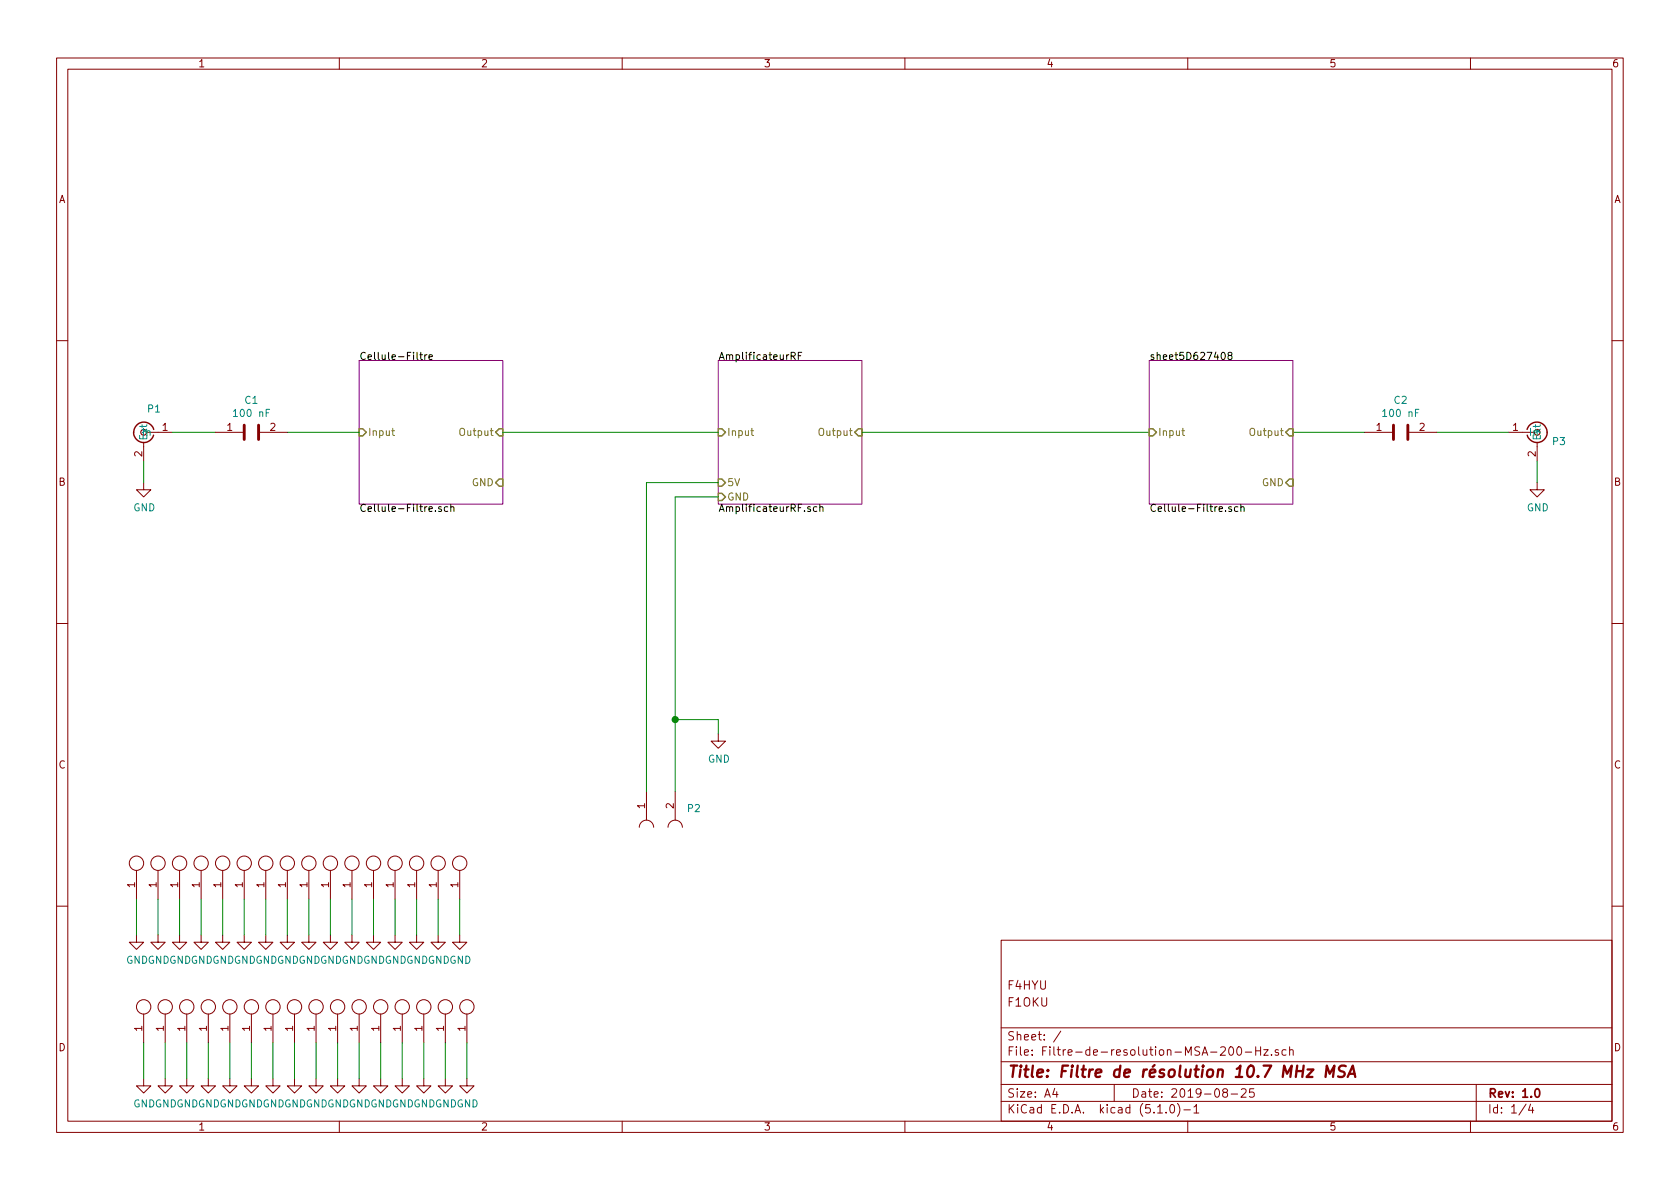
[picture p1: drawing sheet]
EESchema Schematic File Version 4
LIBS:Filtre-de-resolution-MSA-200-Hz-cache
EELAYER 29 0
EELAYER END
$Descr A4 11693 8268
encoding utf-8
Sheet 1 4
Title "Filtre de résolution 10.7 MHz MSA"
Date "2019-08-25"
Rev "1.0"
Comp ""
Comment1 "F1OKU"
Comment2 "F4HYU"
Comment3 ""
Comment4 ""
$EndDescr
$Comp
L SMA:SMA P1
U 1 1
P 1000 3000
F 0 "P1" H 928 3165 50  0000 C CNN
F 1 "SMA" H 1000 3250 50  0001 C CNN
F 2 "Kicad-Empreintes:SMA_Molex_73251-2200_Horizontal" H 850 3350 50  0001 C CNN
F 3 "" H 850 3350 50  0001 C CNN
	1    1000 3000
	-1   0    0    -1  
$EndComp
$Sheet
S 2500 2500 1000 1000
U 5D63056E
F0 "Cellule-Filtre" 50
F1 "Cellule-Filtre.sch" 50
F2 "Input" I L 2500 3000 50 
F3 "Output" I R 3500 3000 50 
F4 "GND" I R 3500 3350 50 
$EndSheet
$Comp
L SMA:SMA P3
U 1 1
P 10700 3000
F 0 "P3" H 10800 2938 50  0000 L CNN
F 1 "SMA" H 10700 3250 50  0001 C CNN
F 2 "Kicad-Empreintes:SMA_Molex_73251-2200_Horizontal" H 10550 3350 50  0001 C CNN
F 3 "" H 10550 3350 50  0001 C CNN
	1    10700 3000
	1    0    0    -1  
$EndComp
$Sheet
S 5000 2500 1000 1000
U 5D653437
F0 "AmplificateurRF" 50
F1 "AmplificateurRF.sch" 50
F2 "Input" I L 5000 3000 50 
F3 "Output" I R 6000 3000 50 
F4 "GND" I L 5000 3450 50 
F5 "5V" I L 5000 3350 50 
$EndSheet
Wire Wire Line
	3500 3000 5000 3000
Wire Wire Line
	6000 3000 8000 3000
Wire Wire Line
	9000 3000 9500 3000
Wire Wire Line
	10000 3000 10500 3000
$Comp
L power:GND #PWR035
U 1 1
P 10700 3350
F 0 "#PWR035" H 10700 3100 50  0001 C CNN
F 1 "GND" H 10705 3177 50  0000 C CNN
F 2 "" H 10700 3350 50  0001 C CNN
F 3 "" H 10700 3350 50  0001 C CNN
	1    10700 3350
	1    0    0    -1  
$EndComp
Wire Wire Line
	10700 3200 10700 3350
$Comp
L power:GND #PWR02
U 1 1
P 1000 3350
F 0 "#PWR02" H 1000 3100 50  0001 C CNN
F 1 "GND" H 1005 3177 50  0000 C CNN
F 2 "" H 1000 3350 50  0001 C CNN
F 3 "" H 1000 3350 50  0001 C CNN
	1    1000 3350
	1    0    0    -1  
$EndComp
Wire Wire Line
	1000 3200 1000 3350
Wire Wire Line
	1200 3000 1500 3000
Wire Wire Line
	2000 3000 2500 3000
$Comp
L Connecteurs:Connecteur2Pin P2
U 1 1
P 4600 5600
F 0 "P2" V 4617 5422 50  0000 R CNN
F 1 "Connecteur2Pin" H 4500 5900 50  0001 C CNN
F 2 "Kicad-Empreintes:Connec_Mal_2-54_1x2" H 4700 5600 50  0001 C CNN
F 3 "" H 4700 5600 50  0001 C CNN
	1    4600 5600
	0    -1   1    0   
$EndComp
Wire Wire Line
	4500 5500 4500 3350
Wire Wire Line
	4700 5500 4700 5000
Wire Wire Line
	4700 3450 5000 3450
Wire Wire Line
	4700 5000 5000 5000
Wire Wire Line
	5000 5000 5000 5100
Connection ~ 4700 5000
Wire Wire Line
	4700 5000 4700 3450
$Comp
L power:GND #PWR034
U 1 1
P 5000 5100
F 0 "#PWR034" H 5000 4850 50  0001 C CNN
F 1 "GND" H 5005 4927 50  0000 C CNN
F 2 "" H 5000 5100 50  0001 C CNN
F 3 "" H 5000 5100 50  0001 C CNN
	1    5000 5100
	1    0    0    -1  
$EndComp
Wire Wire Line
	4500 3350 5000 3350
$Comp
L condensateur_0805:Condensateur C1
U 1 1
P 1750 3000
F 0 "C1" H 1750 3225 50  0000 C CNN
F 1 "100 nF" H 1750 3134 50  0000 C CNN
F 2 "Kicad-Empreintes:condensateur_0805" H 1750 2800 50  0001 C CNN
F 3 "" H 1750 3000 50  0001 C CNN
	1    1750 3000
	1    0    0    -1  
$EndComp
$Comp
L condensateur_0805:Condensateur C2
U 1 1
P 9750 3000
F 0 "C2" H 9750 3225 50  0000 C CNN
F 1 "100 nF" H 9750 3134 50  0000 C CNN
F 2 "Kicad-Empreintes:condensateur_0805" H 9750 2800 50  0001 C CNN
F 3 "" H 9750 3000 50  0001 C CNN
	1    9750 3000
	1    0    0    -1  
$EndComp
$Sheet
S 8000 2500 1000 1000
U 5D62740D
F0 "sheet5D627408" 50
F1 "Cellule-Filtre.sch" 50
F2 "Input" I L 8000 3000 50 
F3 "Output" I R 9000 3000 50 
F4 "GND" I R 9000 3350 50 
$EndSheet
$Comp
L Via-Masse:ViaGround VG2
U 1 1
P 1000 7050
F 0 "VG2" H 1000 6950 50  0001 C CNN
F 1 "ViaGround" H 1000 7200 50  0001 C CNN
F 2 "Kicad-Empreintes:ViaGround" H 1000 7300 50  0001 C CNN
F 3 "" H 1000 7050 50  0001 C CNN
	1    1000 7050
	0    -1   -1   0   
$EndComp
$Comp
L power:GND #PWR03
U 1 1
P 1000 7500
F 0 "#PWR03" H 1000 7250 50  0001 C CNN
F 1 "GND" H 1005 7327 50  0000 C CNN
F 2 "" H 1000 7500 50  0001 C CNN
F 3 "" H 1000 7500 50  0001 C CNN
	1    1000 7500
	1    0    0    -1  
$EndComp
Wire Wire Line
	1000 7250 1000 7500
$Comp
L Via-Masse:ViaGround VG4
U 1 1
P 1150 7050
F 0 "VG4" H 1150 6950 50  0001 C CNN
F 1 "ViaGround" H 1150 7200 50  0001 C CNN
F 2 "Kicad-Empreintes:ViaGround" H 1150 7300 50  0001 C CNN
F 3 "" H 1150 7050 50  0001 C CNN
	1    1150 7050
	0    -1   -1   0   
$EndComp
$Comp
L power:GND #PWR05
U 1 1
P 1150 7500
F 0 "#PWR05" H 1150 7250 50  0001 C CNN
F 1 "GND" H 1155 7327 50  0000 C CNN
F 2 "" H 1150 7500 50  0001 C CNN
F 3 "" H 1150 7500 50  0001 C CNN
	1    1150 7500
	1    0    0    -1  
$EndComp
Wire Wire Line
	1150 7250 1150 7500
$Comp
L Via-Masse:ViaGround VG6
U 1 1
P 1300 7050
F 0 "VG6" H 1300 6950 50  0001 C CNN
F 1 "ViaGround" H 1300 7200 50  0001 C CNN
F 2 "Kicad-Empreintes:ViaGround" H 1300 7300 50  0001 C CNN
F 3 "" H 1300 7050 50  0001 C CNN
	1    1300 7050
	0    -1   -1   0   
$EndComp
$Comp
L power:GND #PWR07
U 1 1
P 1300 7500
F 0 "#PWR07" H 1300 7250 50  0001 C CNN
F 1 "GND" H 1305 7327 50  0000 C CNN
F 2 "" H 1300 7500 50  0001 C CNN
F 3 "" H 1300 7500 50  0001 C CNN
	1    1300 7500
	1    0    0    -1  
$EndComp
Wire Wire Line
	1300 7250 1300 7500
$Comp
L Via-Masse:ViaGround VG8
U 1 1
P 1450 7050
F 0 "VG8" H 1450 6950 50  0001 C CNN
F 1 "ViaGround" H 1450 7200 50  0001 C CNN
F 2 "Kicad-Empreintes:ViaGround" H 1450 7300 50  0001 C CNN
F 3 "" H 1450 7050 50  0001 C CNN
	1    1450 7050
	0    -1   -1   0   
$EndComp
$Comp
L power:GND #PWR09
U 1 1
P 1450 7500
F 0 "#PWR09" H 1450 7250 50  0001 C CNN
F 1 "GND" H 1455 7327 50  0000 C CNN
F 2 "" H 1450 7500 50  0001 C CNN
F 3 "" H 1450 7500 50  0001 C CNN
	1    1450 7500
	1    0    0    -1  
$EndComp
Wire Wire Line
	1450 7250 1450 7500
$Comp
L Via-Masse:ViaGround VG10
U 1 1
P 1600 7050
F 0 "VG10" H 1600 6950 50  0001 C CNN
F 1 "ViaGround" H 1600 7200 50  0001 C CNN
F 2 "Kicad-Empreintes:ViaGround" H 1600 7300 50  0001 C CNN
F 3 "" H 1600 7050 50  0001 C CNN
	1    1600 7050
	0    -1   -1   0   
$EndComp
$Comp
L power:GND #PWR011
U 1 1
P 1600 7500
F 0 "#PWR011" H 1600 7250 50  0001 C CNN
F 1 "GND" H 1605 7327 50  0000 C CNN
F 2 "" H 1600 7500 50  0001 C CNN
F 3 "" H 1600 7500 50  0001 C CNN
	1    1600 7500
	1    0    0    -1  
$EndComp
Wire Wire Line
	1600 7250 1600 7500
$Comp
L Via-Masse:ViaGround VG12
U 1 1
P 1750 7050
F 0 "VG12" H 1750 6950 50  0001 C CNN
F 1 "ViaGround" H 1750 7200 50  0001 C CNN
F 2 "Kicad-Empreintes:ViaGround" H 1750 7300 50  0001 C CNN
F 3 "" H 1750 7050 50  0001 C CNN
	1    1750 7050
	0    -1   -1   0   
$EndComp
$Comp
L power:GND #PWR013
U 1 1
P 1750 7500
F 0 "#PWR013" H 1750 7250 50  0001 C CNN
F 1 "GND" H 1755 7327 50  0000 C CNN
F 2 "" H 1750 7500 50  0001 C CNN
F 3 "" H 1750 7500 50  0001 C CNN
	1    1750 7500
	1    0    0    -1  
$EndComp
Wire Wire Line
	1750 7250 1750 7500
$Comp
L Via-Masse:ViaGround VG14
U 1 1
P 1900 7050
F 0 "VG14" H 1900 6950 50  0001 C CNN
F 1 "ViaGround" H 1900 7200 50  0001 C CNN
F 2 "Kicad-Empreintes:ViaGround" H 1900 7300 50  0001 C CNN
F 3 "" H 1900 7050 50  0001 C CNN
	1    1900 7050
	0    -1   -1   0   
$EndComp
$Comp
L power:GND #PWR015
U 1 1
P 1900 7500
F 0 "#PWR015" H 1900 7250 50  0001 C CNN
F 1 "GND" H 1905 7327 50  0000 C CNN
F 2 "" H 1900 7500 50  0001 C CNN
F 3 "" H 1900 7500 50  0001 C CNN
	1    1900 7500
	1    0    0    -1  
$EndComp
Wire Wire Line
	1900 7250 1900 7500
$Comp
L Via-Masse:ViaGround VG16
U 1 1
P 2050 7050
F 0 "VG16" H 2050 6950 50  0001 C CNN
F 1 "ViaGround" H 2050 7200 50  0001 C CNN
F 2 "Kicad-Empreintes:ViaGround" H 2050 7300 50  0001 C CNN
F 3 "" H 2050 7050 50  0001 C CNN
	1    2050 7050
	0    -1   -1   0   
$EndComp
$Comp
L power:GND #PWR017
U 1 1
P 2050 7500
F 0 "#PWR017" H 2050 7250 50  0001 C CNN
F 1 "GND" H 2055 7327 50  0000 C CNN
F 2 "" H 2050 7500 50  0001 C CNN
F 3 "" H 2050 7500 50  0001 C CNN
	1    2050 7500
	1    0    0    -1  
$EndComp
Wire Wire Line
	2050 7250 2050 7500
$Comp
L Via-Masse:ViaGround VG1
U 1 1
P 950 6050
F 0 "VG1" H 950 5950 50  0001 C CNN
F 1 "ViaGround" H 950 6200 50  0001 C CNN
F 2 "Kicad-Empreintes:ViaGround" H 950 6300 50  0001 C CNN
F 3 "" H 950 6050 50  0001 C CNN
	1    950  6050
	0    -1   -1   0   
$EndComp
$Comp
L power:GND #PWR01
U 1 1
P 950 6500
F 0 "#PWR01" H 950 6250 50  0001 C CNN
F 1 "GND" H 955 6327 50  0000 C CNN
F 2 "" H 950 6500 50  0001 C CNN
F 3 "" H 950 6500 50  0001 C CNN
	1    950  6500
	1    0    0    -1  
$EndComp
Wire Wire Line
	950  6250 950  6500
$Comp
L Via-Masse:ViaGround VG3
U 1 1
P 1100 6050
F 0 "VG3" H 1100 5950 50  0001 C CNN
F 1 "ViaGround" H 1100 6200 50  0001 C CNN
F 2 "Kicad-Empreintes:ViaGround" H 1100 6300 50  0001 C CNN
F 3 "" H 1100 6050 50  0001 C CNN
	1    1100 6050
	0    -1   -1   0   
$EndComp
$Comp
L power:GND #PWR04
U 1 1
P 1100 6500
F 0 "#PWR04" H 1100 6250 50  0001 C CNN
F 1 "GND" H 1105 6327 50  0000 C CNN
F 2 "" H 1100 6500 50  0001 C CNN
F 3 "" H 1100 6500 50  0001 C CNN
	1    1100 6500
	1    0    0    -1  
$EndComp
Wire Wire Line
	1100 6250 1100 6500
$Comp
L Via-Masse:ViaGround VG5
U 1 1
P 1250 6050
F 0 "VG5" H 1250 5950 50  0001 C CNN
F 1 "ViaGround" H 1250 6200 50  0001 C CNN
F 2 "Kicad-Empreintes:ViaGround" H 1250 6300 50  0001 C CNN
F 3 "" H 1250 6050 50  0001 C CNN
	1    1250 6050
	0    -1   -1   0   
$EndComp
$Comp
L power:GND #PWR06
U 1 1
P 1250 6500
F 0 "#PWR06" H 1250 6250 50  0001 C CNN
F 1 "GND" H 1255 6327 50  0000 C CNN
F 2 "" H 1250 6500 50  0001 C CNN
F 3 "" H 1250 6500 50  0001 C CNN
	1    1250 6500
	1    0    0    -1  
$EndComp
Wire Wire Line
	1250 6250 1250 6500
$Comp
L Via-Masse:ViaGround VG7
U 1 1
P 1400 6050
F 0 "VG7" H 1400 5950 50  0001 C CNN
F 1 "ViaGround" H 1400 6200 50  0001 C CNN
F 2 "Kicad-Empreintes:ViaGround" H 1400 6300 50  0001 C CNN
F 3 "" H 1400 6050 50  0001 C CNN
	1    1400 6050
	0    -1   -1   0   
$EndComp
$Comp
L power:GND #PWR08
U 1 1
P 1400 6500
F 0 "#PWR08" H 1400 6250 50  0001 C CNN
F 1 "GND" H 1405 6327 50  0000 C CNN
F 2 "" H 1400 6500 50  0001 C CNN
F 3 "" H 1400 6500 50  0001 C CNN
	1    1400 6500
	1    0    0    -1  
$EndComp
Wire Wire Line
	1400 6250 1400 6500
$Comp
L Via-Masse:ViaGround VG9
U 1 1
P 1550 6050
F 0 "VG9" H 1550 5950 50  0001 C CNN
F 1 "ViaGround" H 1550 6200 50  0001 C CNN
F 2 "Kicad-Empreintes:ViaGround" H 1550 6300 50  0001 C CNN
F 3 "" H 1550 6050 50  0001 C CNN
	1    1550 6050
	0    -1   -1   0   
$EndComp
$Comp
L power:GND #PWR010
U 1 1
P 1550 6500
F 0 "#PWR010" H 1550 6250 50  0001 C CNN
F 1 "GND" H 1555 6327 50  0000 C CNN
F 2 "" H 1550 6500 50  0001 C CNN
F 3 "" H 1550 6500 50  0001 C CNN
	1    1550 6500
	1    0    0    -1  
$EndComp
Wire Wire Line
	1550 6250 1550 6500
$Comp
L Via-Masse:ViaGround VG11
U 1 1
P 1700 6050
F 0 "VG11" H 1700 5950 50  0001 C CNN
F 1 "ViaGround" H 1700 6200 50  0001 C CNN
F 2 "Kicad-Empreintes:ViaGround" H 1700 6300 50  0001 C CNN
F 3 "" H 1700 6050 50  0001 C CNN
	1    1700 6050
	0    -1   -1   0   
$EndComp
$Comp
L power:GND #PWR012
U 1 1
P 1700 6500
F 0 "#PWR012" H 1700 6250 50  0001 C CNN
F 1 "GND" H 1705 6327 50  0000 C CNN
F 2 "" H 1700 6500 50  0001 C CNN
F 3 "" H 1700 6500 50  0001 C CNN
	1    1700 6500
	1    0    0    -1  
$EndComp
Wire Wire Line
	1700 6250 1700 6500
$Comp
L Via-Masse:ViaGround VG13
U 1 1
P 1850 6050
F 0 "VG13" H 1850 5950 50  0001 C CNN
F 1 "ViaGround" H 1850 6200 50  0001 C CNN
F 2 "Kicad-Empreintes:ViaGround" H 1850 6300 50  0001 C CNN
F 3 "" H 1850 6050 50  0001 C CNN
	1    1850 6050
	0    -1   -1   0   
$EndComp
$Comp
L power:GND #PWR014
U 1 1
P 1850 6500
F 0 "#PWR014" H 1850 6250 50  0001 C CNN
F 1 "GND" H 1855 6327 50  0000 C CNN
F 2 "" H 1850 6500 50  0001 C CNN
F 3 "" H 1850 6500 50  0001 C CNN
	1    1850 6500
	1    0    0    -1  
$EndComp
Wire Wire Line
	1850 6250 1850 6500
$Comp
L Via-Masse:ViaGround VG15
U 1 1
P 2000 6050
F 0 "VG15" H 2000 5950 50  0001 C CNN
F 1 "ViaGround" H 2000 6200 50  0001 C CNN
F 2 "Kicad-Empreintes:ViaGround" H 2000 6300 50  0001 C CNN
F 3 "" H 2000 6050 50  0001 C CNN
	1    2000 6050
	0    -1   -1   0   
$EndComp
$Comp
L power:GND #PWR016
U 1 1
P 2000 6500
F 0 "#PWR016" H 2000 6250 50  0001 C CNN
F 1 "GND" H 2005 6327 50  0000 C CNN
F 2 "" H 2000 6500 50  0001 C CNN
F 3 "" H 2000 6500 50  0001 C CNN
	1    2000 6500
	1    0    0    -1  
$EndComp
Wire Wire Line
	2000 6250 2000 6500
$Comp
L Via-Masse:ViaGround VG18
U 1 1
P 2200 7050
F 0 "VG18" H 2200 6950 50  0001 C CNN
F 1 "ViaGround" H 2200 7200 50  0001 C CNN
F 2 "Kicad-Empreintes:ViaGround" H 2200 7300 50  0001 C CNN
F 3 "" H 2200 7050 50  0001 C CNN
	1    2200 7050
	0    -1   -1   0   
$EndComp
$Comp
L power:GND #PWR019
U 1 1
P 2200 7500
F 0 "#PWR019" H 2200 7250 50  0001 C CNN
F 1 "GND" H 2205 7327 50  0000 C CNN
F 2 "" H 2200 7500 50  0001 C CNN
F 3 "" H 2200 7500 50  0001 C CNN
	1    2200 7500
	1    0    0    -1  
$EndComp
Wire Wire Line
	2200 7250 2200 7500
$Comp
L Via-Masse:ViaGround VG20
U 1 1
P 2350 7050
F 0 "VG20" H 2350 6950 50  0001 C CNN
F 1 "ViaGround" H 2350 7200 50  0001 C CNN
F 2 "Kicad-Empreintes:ViaGround" H 2350 7300 50  0001 C CNN
F 3 "" H 2350 7050 50  0001 C CNN
	1    2350 7050
	0    -1   -1   0   
$EndComp
$Comp
L power:GND #PWR021
U 1 1
P 2350 7500
F 0 "#PWR021" H 2350 7250 50  0001 C CNN
F 1 "GND" H 2355 7327 50  0000 C CNN
F 2 "" H 2350 7500 50  0001 C CNN
F 3 "" H 2350 7500 50  0001 C CNN
	1    2350 7500
	1    0    0    -1  
$EndComp
Wire Wire Line
	2350 7250 2350 7500
$Comp
L Via-Masse:ViaGround VG22
U 1 1
P 2500 7050
F 0 "VG22" H 2500 6950 50  0001 C CNN
F 1 "ViaGround" H 2500 7200 50  0001 C CNN
F 2 "Kicad-Empreintes:ViaGround" H 2500 7300 50  0001 C CNN
F 3 "" H 2500 7050 50  0001 C CNN
	1    2500 7050
	0    -1   -1   0   
$EndComp
$Comp
L power:GND #PWR023
U 1 1
P 2500 7500
F 0 "#PWR023" H 2500 7250 50  0001 C CNN
F 1 "GND" H 2505 7327 50  0000 C CNN
F 2 "" H 2500 7500 50  0001 C CNN
F 3 "" H 2500 7500 50  0001 C CNN
	1    2500 7500
	1    0    0    -1  
$EndComp
Wire Wire Line
	2500 7250 2500 7500
$Comp
L Via-Masse:ViaGround VG24
U 1 1
P 2650 7050
F 0 "VG24" H 2650 6950 50  0001 C CNN
F 1 "ViaGround" H 2650 7200 50  0001 C CNN
F 2 "Kicad-Empreintes:ViaGround" H 2650 7300 50  0001 C CNN
F 3 "" H 2650 7050 50  0001 C CNN
	1    2650 7050
	0    -1   -1   0   
$EndComp
$Comp
L power:GND #PWR025
U 1 1
P 2650 7500
F 0 "#PWR025" H 2650 7250 50  0001 C CNN
F 1 "GND" H 2655 7327 50  0000 C CNN
F 2 "" H 2650 7500 50  0001 C CNN
F 3 "" H 2650 7500 50  0001 C CNN
	1    2650 7500
	1    0    0    -1  
$EndComp
Wire Wire Line
	2650 7250 2650 7500
$Comp
L Via-Masse:ViaGround VG26
U 1 1
P 2800 7050
F 0 "VG26" H 2800 6950 50  0001 C CNN
F 1 "ViaGround" H 2800 7200 50  0001 C CNN
F 2 "Kicad-Empreintes:ViaGround" H 2800 7300 50  0001 C CNN
F 3 "" H 2800 7050 50  0001 C CNN
	1    2800 7050
	0    -1   -1   0   
$EndComp
$Comp
L power:GND #PWR027
U 1 1
P 2800 7500
F 0 "#PWR027" H 2800 7250 50  0001 C CNN
F 1 "GND" H 2805 7327 50  0000 C CNN
F 2 "" H 2800 7500 50  0001 C CNN
F 3 "" H 2800 7500 50  0001 C CNN
	1    2800 7500
	1    0    0    -1  
$EndComp
Wire Wire Line
	2800 7250 2800 7500
$Comp
L Via-Masse:ViaGround VG28
U 1 1
P 2950 7050
F 0 "VG28" H 2950 6950 50  0001 C CNN
F 1 "ViaGround" H 2950 7200 50  0001 C CNN
F 2 "Kicad-Empreintes:ViaGround" H 2950 7300 50  0001 C CNN
F 3 "" H 2950 7050 50  0001 C CNN
	1    2950 7050
	0    -1   -1   0   
$EndComp
$Comp
L power:GND #PWR029
U 1 1
P 2950 7500
F 0 "#PWR029" H 2950 7250 50  0001 C CNN
F 1 "GND" H 2955 7327 50  0000 C CNN
F 2 "" H 2950 7500 50  0001 C CNN
F 3 "" H 2950 7500 50  0001 C CNN
	1    2950 7500
	1    0    0    -1  
$EndComp
Wire Wire Line
	2950 7250 2950 7500
$Comp
L Via-Masse:ViaGround VG30
U 1 1
P 3100 7050
F 0 "VG30" H 3100 6950 50  0001 C CNN
F 1 "ViaGround" H 3100 7200 50  0001 C CNN
F 2 "Kicad-Empreintes:ViaGround" H 3100 7300 50  0001 C CNN
F 3 "" H 3100 7050 50  0001 C CNN
	1    3100 7050
	0    -1   -1   0   
$EndComp
$Comp
L power:GND #PWR031
U 1 1
P 3100 7500
F 0 "#PWR031" H 3100 7250 50  0001 C CNN
F 1 "GND" H 3105 7327 50  0000 C CNN
F 2 "" H 3100 7500 50  0001 C CNN
F 3 "" H 3100 7500 50  0001 C CNN
	1    3100 7500
	1    0    0    -1  
$EndComp
Wire Wire Line
	3100 7250 3100 7500
$Comp
L Via-Masse:ViaGround VG32
U 1 1
P 3250 7050
F 0 "VG32" H 3250 6950 50  0001 C CNN
F 1 "ViaGround" H 3250 7200 50  0001 C CNN
F 2 "Kicad-Empreintes:ViaGround" H 3250 7300 50  0001 C CNN
F 3 "" H 3250 7050 50  0001 C CNN
	1    3250 7050
	0    -1   -1   0   
$EndComp
$Comp
L power:GND #PWR033
U 1 1
P 3250 7500
F 0 "#PWR033" H 3250 7250 50  0001 C CNN
F 1 "GND" H 3255 7327 50  0000 C CNN
F 2 "" H 3250 7500 50  0001 C CNN
F 3 "" H 3250 7500 50  0001 C CNN
	1    3250 7500
	1    0    0    -1  
$EndComp
Wire Wire Line
	3250 7250 3250 7500
$Comp
L Via-Masse:ViaGround VG17
U 1 1
P 2150 6050
F 0 "VG17" H 2150 5950 50  0001 C CNN
F 1 "ViaGround" H 2150 6200 50  0001 C CNN
F 2 "Kicad-Empreintes:ViaGround" H 2150 6300 50  0001 C CNN
F 3 "" H 2150 6050 50  0001 C CNN
	1    2150 6050
	0    -1   -1   0   
$EndComp
$Comp
L power:GND #PWR018
U 1 1
P 2150 6500
F 0 "#PWR018" H 2150 6250 50  0001 C CNN
F 1 "GND" H 2155 6327 50  0000 C CNN
F 2 "" H 2150 6500 50  0001 C CNN
F 3 "" H 2150 6500 50  0001 C CNN
	1    2150 6500
	1    0    0    -1  
$EndComp
Wire Wire Line
	2150 6250 2150 6500
$Comp
L Via-Masse:ViaGround VG19
U 1 1
P 2300 6050
F 0 "VG19" H 2300 5950 50  0001 C CNN
F 1 "ViaGround" H 2300 6200 50  0001 C CNN
F 2 "Kicad-Empreintes:ViaGround" H 2300 6300 50  0001 C CNN
F 3 "" H 2300 6050 50  0001 C CNN
	1    2300 6050
	0    -1   -1   0   
$EndComp
$Comp
L power:GND #PWR020
U 1 1
P 2300 6500
F 0 "#PWR020" H 2300 6250 50  0001 C CNN
F 1 "GND" H 2305 6327 50  0000 C CNN
F 2 "" H 2300 6500 50  0001 C CNN
F 3 "" H 2300 6500 50  0001 C CNN
	1    2300 6500
	1    0    0    -1  
$EndComp
Wire Wire Line
	2300 6250 2300 6500
$Comp
L Via-Masse:ViaGround VG21
U 1 1
P 2450 6050
F 0 "VG21" H 2450 5950 50  0001 C CNN
F 1 "ViaGround" H 2450 6200 50  0001 C CNN
F 2 "Kicad-Empreintes:ViaGround" H 2450 6300 50  0001 C CNN
F 3 "" H 2450 6050 50  0001 C CNN
	1    2450 6050
	0    -1   -1   0   
$EndComp
$Comp
L power:GND #PWR022
U 1 1
P 2450 6500
F 0 "#PWR022" H 2450 6250 50  0001 C CNN
F 1 "GND" H 2455 6327 50  0000 C CNN
F 2 "" H 2450 6500 50  0001 C CNN
F 3 "" H 2450 6500 50  0001 C CNN
	1    2450 6500
	1    0    0    -1  
$EndComp
Wire Wire Line
	2450 6250 2450 6500
$Comp
L Via-Masse:ViaGround VG23
U 1 1
P 2600 6050
F 0 "VG23" H 2600 5950 50  0001 C CNN
F 1 "ViaGround" H 2600 6200 50  0001 C CNN
F 2 "Kicad-Empreintes:ViaGround" H 2600 6300 50  0001 C CNN
F 3 "" H 2600 6050 50  0001 C CNN
	1    2600 6050
	0    -1   -1   0   
$EndComp
$Comp
L power:GND #PWR024
U 1 1
P 2600 6500
F 0 "#PWR024" H 2600 6250 50  0001 C CNN
F 1 "GND" H 2605 6327 50  0000 C CNN
F 2 "" H 2600 6500 50  0001 C CNN
F 3 "" H 2600 6500 50  0001 C CNN
	1    2600 6500
	1    0    0    -1  
$EndComp
Wire Wire Line
	2600 6250 2600 6500
$Comp
L Via-Masse:ViaGround VG25
U 1 1
P 2750 6050
F 0 "VG25" H 2750 5950 50  0001 C CNN
F 1 "ViaGround" H 2750 6200 50  0001 C CNN
F 2 "Kicad-Empreintes:ViaGround" H 2750 6300 50  0001 C CNN
F 3 "" H 2750 6050 50  0001 C CNN
	1    2750 6050
	0    -1   -1   0   
$EndComp
$Comp
L power:GND #PWR026
U 1 1
P 2750 6500
F 0 "#PWR026" H 2750 6250 50  0001 C CNN
F 1 "GND" H 2755 6327 50  0000 C CNN
F 2 "" H 2750 6500 50  0001 C CNN
F 3 "" H 2750 6500 50  0001 C CNN
	1    2750 6500
	1    0    0    -1  
$EndComp
Wire Wire Line
	2750 6250 2750 6500
$Comp
L Via-Masse:ViaGround VG27
U 1 1
P 2900 6050
F 0 "VG27" H 2900 5950 50  0001 C CNN
F 1 "ViaGround" H 2900 6200 50  0001 C CNN
F 2 "Kicad-Empreintes:ViaGround" H 2900 6300 50  0001 C CNN
F 3 "" H 2900 6050 50  0001 C CNN
	1    2900 6050
	0    -1   -1   0   
$EndComp
$Comp
L power:GND #PWR028
U 1 1
P 2900 6500
F 0 "#PWR028" H 2900 6250 50  0001 C CNN
F 1 "GND" H 2905 6327 50  0000 C CNN
F 2 "" H 2900 6500 50  0001 C CNN
F 3 "" H 2900 6500 50  0001 C CNN
	1    2900 6500
	1    0    0    -1  
$EndComp
Wire Wire Line
	2900 6250 2900 6500
$Comp
L Via-Masse:ViaGround VG29
U 1 1
P 3050 6050
F 0 "VG29" H 3050 5950 50  0001 C CNN
F 1 "ViaGround" H 3050 6200 50  0001 C CNN
F 2 "Kicad-Empreintes:ViaGround" H 3050 6300 50  0001 C CNN
F 3 "" H 3050 6050 50  0001 C CNN
	1    3050 6050
	0    -1   -1   0   
$EndComp
$Comp
L power:GND #PWR030
U 1 1
P 3050 6500
F 0 "#PWR030" H 3050 6250 50  0001 C CNN
F 1 "GND" H 3055 6327 50  0000 C CNN
F 2 "" H 3050 6500 50  0001 C CNN
F 3 "" H 3050 6500 50  0001 C CNN
	1    3050 6500
	1    0    0    -1  
$EndComp
Wire Wire Line
	3050 6250 3050 6500
$Comp
L Via-Masse:ViaGround VG31
U 1 1
P 3200 6050
F 0 "VG31" H 3200 5950 50  0001 C CNN
F 1 "ViaGround" H 3200 6200 50  0001 C CNN
F 2 "Kicad-Empreintes:ViaGround" H 3200 6300 50  0001 C CNN
F 3 "" H 3200 6050 50  0001 C CNN
	1    3200 6050
	0    -1   -1   0   
$EndComp
$Comp
L power:GND #PWR032
U 1 1
P 3200 6500
F 0 "#PWR032" H 3200 6250 50  0001 C CNN
F 1 "GND" H 3205 6327 50  0000 C CNN
F 2 "" H 3200 6500 50  0001 C CNN
F 3 "" H 3200 6500 50  0001 C CNN
	1    3200 6500
	1    0    0    -1  
$EndComp
Wire Wire Line
	3200 6250 3200 6500
$EndSCHEMATC
